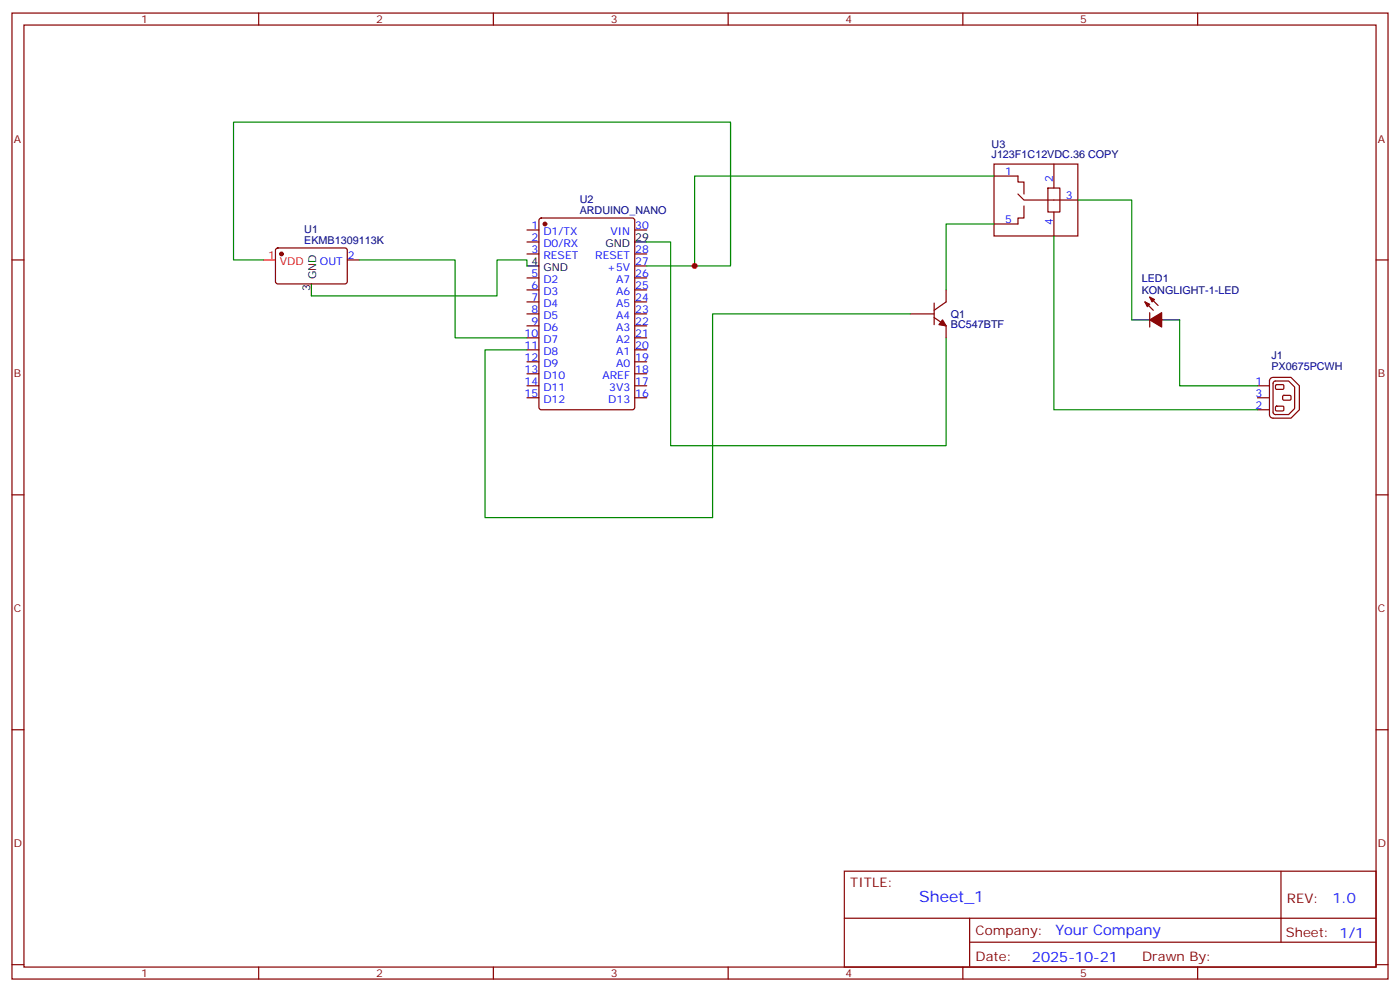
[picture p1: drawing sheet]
<svg xmlns="http://www.w3.org/2000/svg" width="412mm" height="292mm" viewBox="0 0 412 292" stroke-linecap="round" stroke-linejoin="round" font-family="sans-serif">
<g fill="none" stroke="#870000" stroke-width=".35">
<path d="M3.5 3.8h405.4v284.4h-405.4zM7.1 7.4h398.2v277.3h-398.2zM76.2 3.8v3.6M145.3 3.8v3.6M214.5 3.8v3.6M283.6 3.8v3.6M352.8 3.8v3.6M292.8 48.3h24.7v21.2h-24.7zM292.8 51.8h7.1v1.8h1.7v3.5M299.9 57.1l1.7 1.8h15.9M308.7 55.4h3.5v7h-3.5zM310.4 48.3v7.1"/>
<path d="M3.5 76.5h3.6M81.4 73.2l.4-.2h20.1l.4 .7-.1 9.4-.6 .5-20-.1-.5-.6v-9.2zM102.3 76.5h3.5M155.2 67.7h3.5M155.2 71.2h3.5M155.2 74.8h3.5M159 64.4l.5-.2h26.8l.6 .4 .1 55.3-.5 .7h-27l-.7-.4-.1-55.3zM187 67.7h3.5M187 74.8h3.5M187 78.3h3.5M301.6 60.6v3.6h-1.7v1.7h-7.1M310.4 62.4v7.1"/>
<path d="M405.3 76.5h3.6M155.2 81.8h3.5M155.2 85.3h3.5M155.2 88.9h3.5M155.2 92.4h3.5M155.2 95.9h3.5M155.2 99.4h3.5M187 81.8h3.5M187 85.3h3.5M187 88.9h3.5M187 92.4h3.5M187 95.9h3.5"/>
<path d="M187 99.4h3.5M268.1 92.4h7.1M275.2 93.5l3.5 2.4v3.5M275.2 89.2v6.4M278.7 85.3v3.6l-3.5 2.4M337.3 88.9l2.4 2.4M338.7 92v4.3M338.7 87.5l2.4 2.4M155.2 103h3.5M155.2 106.5h3.5M155.2 110h3.5M155.2 113.6h3.5"/>
<path d="M155.2 117.1h3.5M187 103h3.5M187 106.5h3.5M187 110h3.5M187 113.6h3.5M187 117.1h3.5M3.5 145.7h3.6M405.3 145.7h3.6M3.5 214.8h3.6M405.3 214.8h3.6M248.7 256.4h156.6v28.3h-156.6zM377.3 256.5v20.8"/>
<path d="M248.7 270.3h156.5M285.6 277.3h119.6M285.6 270.3v14.1M3.5 284h3.6M76.2 284.7v3.5M145.3 284.7v3.5M214.5 284.7v3.5M283.6 284.7v3.5M352.8 284.7v3.5M405.3 284h3.6"/>
</g>
<g fill="#870000" stroke="#870000" stroke-width=".35">
<path d="M277.6 94.2l1.1 1.7-2.1-.3z"/>
<path d="M338.7 87.5l1.4 .7-.7 .7z"/>
<path d="M337.3 88.9l1.4 .7-.7 .7z"/>
<path d="M338.7 94.2l3.5-2.2v4.3z"/>
<circle cx="82.9" cy="74.8" r=".53"/>
<circle cx="160.5" cy="65.9" r=".53"/>
</g>
<path d="M77.6 76.5h3.5" fill="none" stroke="#f00" stroke-width=".35"/>
<path d="M155.2 78.3h3.5M187 71.2h3.5M91.7 83.6v3.5M333.4 94.2h5.3M342.2 94.2h5.3" fill="none" stroke="#000" stroke-width=".35"/>
<path d="M292.8 51.8h-88.2v26.5M317.5 58.9h15.9v35.3M77.6 76.5h-8.8v-40.6h146.4v42.4h-24.7M105.8 76.5h28.3v22.9h21.1M155.2 78.3v-1.8h-8.8v10.6h-54.7M190.5 71.2h7.1v60h81.1v-31.8M292.8 65.9h-14.1v19.4M268.1 92.4h-58.2v60h-67v-49.4h12.3" fill="none" stroke="#008700" stroke-width=".35"/>
<g fill="#fff" stroke="#870000" stroke-width=".35">
<path d="M375.8 113.4l.3-.2 1.9 .1 .1 1.1-.3 .2h-1.9z"/>
<path d="M377.9 116.6l.3-.2h1.9l.1 1.2-.3 .2-1.9-.1z"/>
<path d="M375.8 119.7l.3-.1h1.9l.1 1.2-.3 .2-1.9-.1z"/>
</g>
<path d="M370.4 113.6h3.5M370.4 117.1h3.5M374.4 111.3l.6-.2h5.3l2.5 2.5v7l-2.5 2.5h-5.3l-.6-.2-.4-.5-.1-10.3zM375.2 112.4l.5-.3h3.9l1.8 1.8v6.4l-1.8 1.7h-3.9l-.6-.4-.1-8.7zM370.4 120.6h3.5" fill="none" stroke="#870000" stroke-width=".35"/>
<path d="M310.4 69.5v51.1h60M347.5 94.2v19.4h22.9" fill="none" stroke="#008700" stroke-width=".35"/>
<circle cx="204.6" cy="78.3" r=".88" fill="#c00"/>
<text font-size="4.6" fill="#00f" x="270.8" y="265.5">Sheet_1</text>
<g font-size="4.2" fill="#00f">
<text x="392.5" y="265.7">1.0</text>
<text x="310.9" y="275.3">Your Company</text>
<text x="304" y="283.1">2025-10-21</text>
</g>
<g font-size="3.9" fill="#800">
<text x="250.5" y="261">TITLE:</text>
<text x="379.1" y="265.7">REV:</text>
<text x="287.4" y="275.2">Company:</text>
<text x="378.7" y="275.8">Sheet: 1/1</text>
<text x="287.4" y="282.9">Date:</text>
<text x="336.4" y="283">Drawn By:</text>
</g>
<g font-size="3.2" fill="#800">
<text x="41.6" y="6.8">1</text>
<text x="110.8" y="6.8">2</text>
<text x="179.9" y="6.8">3</text>
<text x="249.1" y="6.8">4</text>
<text x="318.2" y="6.8">5</text>
<text x="4.1" y="41.9">A</text>
<text x="405.9" y="41.9">A</text>
<text x="4.1" y="111.1">B</text>
<text x="405.9" y="111.1">B</text>
<text x="4.1" y="180.2">C</text>
<text x="405.9" y="180.2">C</text>
<text x="4.1" y="249.4">D</text>
<text x="405.9" y="249.4">D</text>
<text x="41.6" y="287.7">1</text>
<text x="110.8" y="287.7">2</text>
<text x="179.9" y="287.7">3</text>
<text x="249.1" y="287.7">4</text>
<text x="318.2" y="287.7">5</text>
</g>
<g font-size="3.2" fill="#000080">
<text x="292.1" y="46.5">J123F1C12VDC.36 COPY</text>
<text x="292.1" y="43.4">U3</text>
<text x="170.8" y="59.9">U2</text>
<text x="170.8" y="63">ARDUINO_NANO</text>
<text x="89.6" y="71.8">EKMB1309113K</text>
<text x="89.6" y="68.7">U1</text>
<text x="336.3" y="83.1">LED1</text>
<text x="336.3" y="86.4">KONGLIGHT-1-LED</text>
<text x="280.1" y="93.5">Q1</text>
<text x="280.1" y="96.6">BC547BTF</text>
<text x="374.5" y="105.6">J1</text>
<text x="374.5" y="108.8">PX0675PCWH</text>
</g>
<g font-size="3.2" fill="#00f">
<text x="296.1" y="51.5">1</text>
<text x="310.1" y="53.6" transform="rotate(-90 310.1 53.6)">2</text>
<text x="314" y="58.5">3</text>
<text x="296.1" y="65.6">5</text>
<text x="156.6" y="67.3">1</text>
<text x="156.6" y="70.9">2</text>
<text x="160.1" y="69.1">D1/TX</text>
<text x="179.8" y="69.1">VIN</text>
<text x="187.1" y="67.3">30</text>
<text x="310.1" y="66.2" transform="rotate(-90 310.1 66.2)">4</text>
<text x="94.2" y="77.9">OUT</text>
<text x="102.5" y="76.2">2</text>
<text x="156.6" y="74.4">3</text>
<text x="160.1" y="72.6">D0/RX</text>
<text x="160.1" y="76.2">RESET</text>
<text x="175.3" y="76.2">RESET</text>
<text x="187.1" y="77.9">27</text>
<text x="187.1" y="74.4">28</text>
<text x="156.6" y="81.5">5</text>
<text x="160.1" y="83.2">D2</text>
<text x="178.9" y="79.7">+5V</text>
<text x="181.5" y="83.2">A7</text>
<text x="187.1" y="81.5">26</text>
<text x="156.6" y="85">6</text>
<text x="156.6" y="88.5">7</text>
<text x="160.1" y="86.7">D3</text>
<text x="181.5" y="86.7">A6</text>
<text x="187.1" y="88.5">24</text>
<text x="187.1" y="85">25</text>
<text x="156.6" y="92">8</text>
<text x="156.6" y="95.6">9</text>
<text x="160.1" y="90.3">D4</text>
<text x="160.1" y="93.8">D5</text>
<text x="181.5" y="93.8">A4</text>
<text x="181.5" y="90.3">A5</text>
<text x="187.1" y="95.6">22</text>
<text x="187.1" y="92">23</text>
<text x="154.5" y="99.1">10</text>
<text x="160.1" y="97.3">D6</text>
<text x="160.1" y="100.9">D7</text>
<text x="181.5" y="100.9">A2</text>
<text x="181.5" y="97.3">A3</text>
<text x="187.1" y="99.1">21</text>
<text x="154.5" y="102.6">11</text>
<text x="154.5" y="106.2">12</text>
<text x="160.1" y="104.4">D8</text>
<text x="160.1" y="107.9">D9</text>
<text x="181.5" y="107.9">A0</text>
<text x="181.5" y="104.4">A1</text>
<text x="187.1" y="106.2">19</text>
<text x="187.1" y="102.6">20</text>
<text x="154.5" y="109.7">13</text>
<text x="154.5" y="113.2">14</text>
<text x="160.1" y="111.4">D10</text>
<text x="177.5" y="111.4">AREF</text>
<text x="187.1" y="113.2">17</text>
<text x="187.1" y="109.7">18</text>
<text x="369.8" y="113.2">1</text>
<text x="154.5" y="116.7">15</text>
<text x="160.1" y="115">D11</text>
<text x="160.1" y="118.5">D12</text>
<text x="179.2" y="118.5">D13</text>
<text x="179.5" y="115">3V3</text>
<text x="187.1" y="116.7">16</text>
<text x="369.8" y="116.7">3</text>
<text x="369.8" y="120.3">2</text>
</g>
<g font-size="3.2">
<text x="187.1" y="70.9">29</text>
<text x="156.6" y="77.9">4</text>
<text x="178.4" y="72.6">GND</text>
<text x="93.1" y="82.3" transform="rotate(-90 93.1 82.3)">GND</text>
<text x="160.1" y="79.7">GND</text>
<text x="91.4" y="85.8" transform="rotate(-90 91.4 85.8)">3</text>
</g>
<g font-size="3.2" fill="#f00">
<text x="78.9" y="76.2">1</text>
<text x="82.4" y="77.9">VDD</text>
</g>
</svg>
